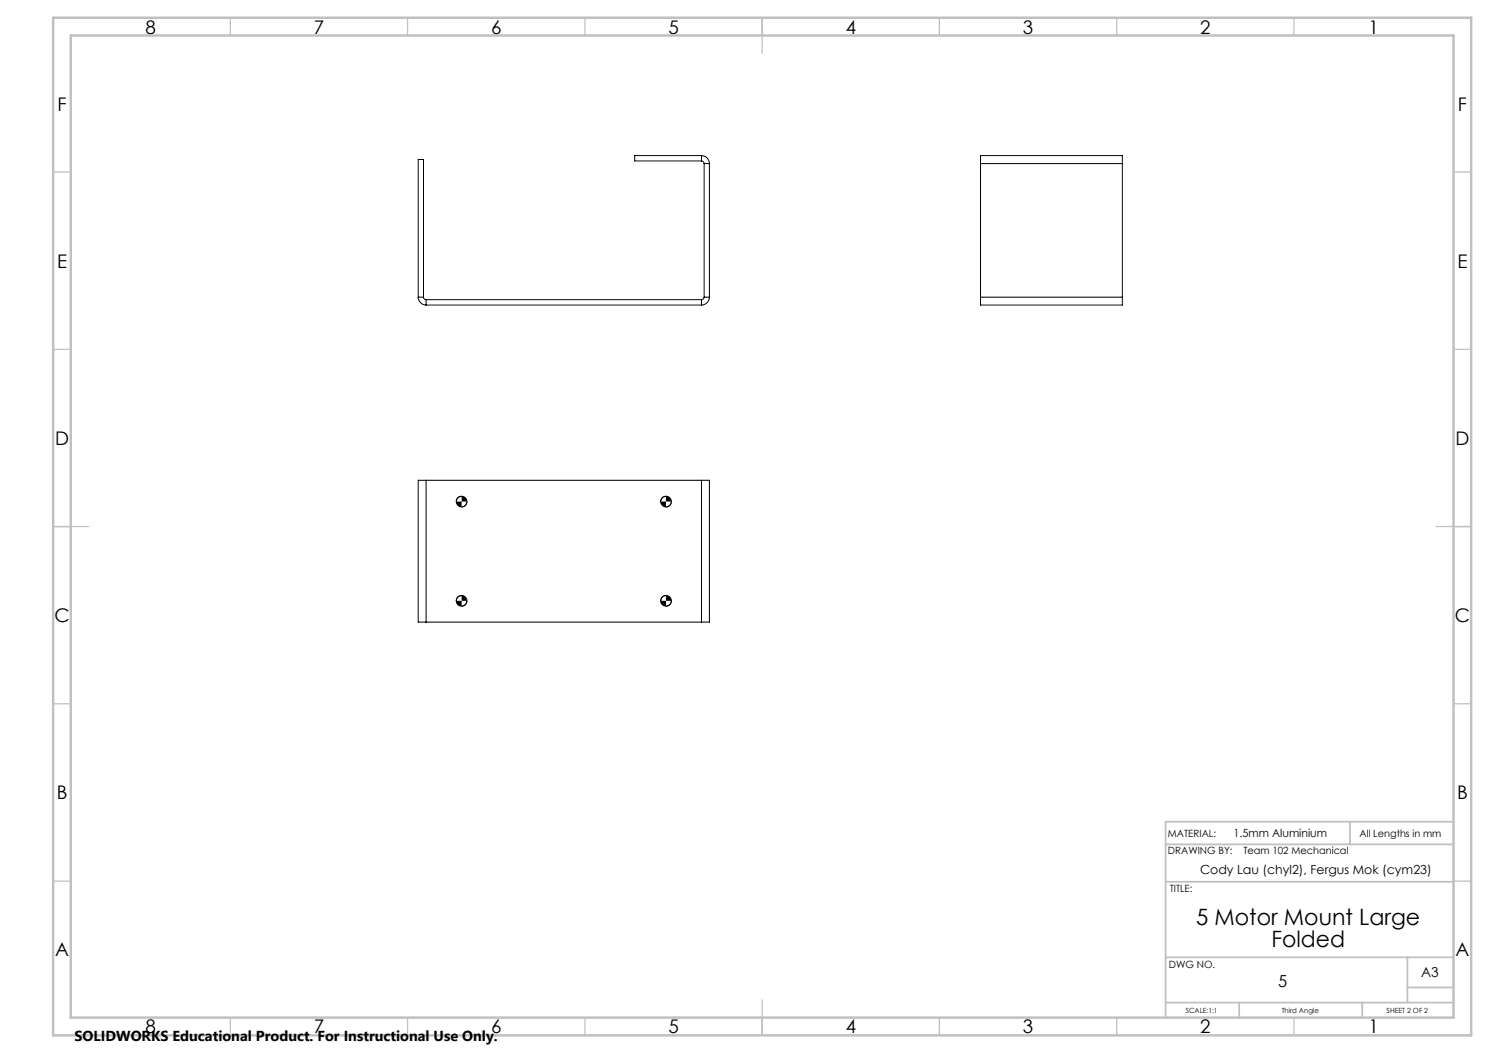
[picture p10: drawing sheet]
<svg xmlns="http://www.w3.org/2000/svg" width="420mm" height="297mm" viewBox="0 0 420 297" stroke-linecap="round" stroke-linejoin="round" font-family="sans-serif">
<g fill="none" stroke="#000" stroke-width=".28">
<path d="M197.9 43.9a2.23 2.23 0 0 1 2.2 2.2M197.9 45.4a.72 .72 0 0 1 .7 .7M197.9 43.9v1.5M197.9 43.9h-18.9v1.5h18.9M198.6 46.1v37.7M198.6 46.1h1.5M200.1 46.1v37.7M276.6 46.1v-2.2h40v2.2M276.6 46.1h40M276.6 46.1v37.7M316.6 46.1v37.7M118 83.8a2.23 2.23 0 0 0 2.2 2.2"/>
<path d="M118 83.8h1.5M118 83.8v-38.8h1.5v38.8M119.5 83.8a.72 .72 0 0 0 .7 .7M120.2 84.5v1.5M120.2 84.5h77.7M120.2 86h77.7M197.9 84.5v1.5M198.6 83.8a.72 .72 0 0 1-.7 .7M198.6 83.8h1.5M200.1 83.8a2.23 2.23 0 0 1-2.2 2.2M276.6 83.8v2.2h40v-2.2M276.6 83.8h40"/>
<path d="M120.2 135.5h-2.2v40h2.2M120.2 135.5v40M120.2 135.5h77.7M130.2 140l-1 .3-.5 1.2M187.9 140l-1.2 .5-.3 1M197.9 135.5h2.2v40h-2.2M197.9 135.5v40M131.7 141.5l-.4 1-1.1 .5M189.4 141.5l-.5 1.1-1 .4M120.2 175.5h77.7M130.2 168l-1 .3-.5 1.2M131.7 169.5l-.4 1-1.1 .5"/>
<path d="M187.9 168l-.6 .1-.6 .4-.3 1M189.4 169.5l-.5 1.1-1 .4"/>
<circle cx="130.2" cy="141.5" r="1.49"/>
<circle cx="187.9" cy="141.5" r="1.5"/>
<circle cx="130.2" cy="169.5" r="1.49"/>
<circle cx="187.9" cy="169.5" r="1.5"/>
</g>
<g fill="none" stroke="#c0c0c0" stroke-width=".35">
<path d="M65 5v5M115 5v5M165 5v5M215 5v10M265 5v5M315 5v5M365 5v5M15 48.5h5M410 48.5h5M15 98.5h5M410 98.5h5M15 148.5h10"/>
<path d="M405 148.5h10M15 198.5h5M410 198.5h5M15 248.5h5M410 248.5h5M65 287v5M115 287v5M165 287v5M215 282v10M265 287v5M315 287v5M365 287v5"/>
</g>
<path d="M328.8 238.2h81.2M380.8 231.8v6.4M410 231.8h-81.2v55.2M328.8 248.7h81.2M328.8 270h81.2M397 270v12.8M397 278.5h13M328.8 282.8h81.2M349.5 282.8v4.2M384.2 282.8v4.2" fill="none" stroke="#c0c0c0" stroke-width=".5"/>
<path d="M15 5h400v287h-400zM20 10h390v277h-390z" fill="none" stroke="#c0c0c0" stroke-width=".7"/>
<path d="M128.7 169.5l.5 1.1 1 .4v-1.5zM130.2 168v1.5h1.5l-.4-1-.6-.4zM128.7 141.5l.4 1 1.1 .5v-1.5zM130.2 140v1.5h1.5l-.5-1.2zM186.4 141.5l.3 1 1.2 .5v-1.5zM187.9 140v1.5h1.5l-.5-1.2zM186.4 169.5l.3 1 1.2 .5v-1.5zM187.9 168v1.5h1.5l-.5-1.2z" fill="#000"/>
<g font-size="6.3">
<text x="337.4" y="260.9">5 Motor Mount Large</text>
<text x="358.6" y="267.2">Folded</text>
</g>
<g font-size="5.3">
<text x="41" y="9.5">8</text>
<text x="88.5" y="9.5">7</text>
<text x="138.5" y="9.5">6</text>
<text x="188.5" y="9.5">5</text>
<text x="238.5" y="9.5">4</text>
<text x="288.5" y="9.5">3</text>
<text x="338.5" y="9.5">2</text>
<text x="386" y="9.5">1</text>
<text x="16.2" y="31.3">F</text>
<text x="411.2" y="31.3">F</text>
<text x="16.1" y="75.5">E</text>
<text x="411.1" y="75.5">E</text>
<text x="15.5" y="125.5">D</text>
<text x="410.5" y="125.5">D</text>
<text x="15.4" y="175.5">C</text>
<text x="410.4" y="175.5">C</text>
<text x="16" y="225.5">B</text>
<text x="411" y="225.5">B</text>
<text x="15.5" y="269.8">A</text>
<text x="410.5" y="269.8">A</text>
<text x="41" y="291.5">8</text>
<text x="88.5" y="291.5">7</text>
<text x="138.5" y="291.5">6</text>
<text x="188.5" y="291.5">5</text>
<text x="238.5" y="291.5">4</text>
<text x="288.5" y="291.5">3</text>
<text x="338.5" y="291.5">2</text>
<text x="386" y="291.5">1</text>
</g>
<text font-size="4.7" x="360.5" y="278.4">5</text>
<text font-size="4.1" x="21" y="293.7">SOLIDWORKS Educational Product. For Instructional Use Only.</text>
<text font-size="3.9" x="400.9" y="275.5">A3</text>
<text font-size="3.5" x="338.5" y="246.5">Cody Lau (chyl2), Fergus Mok (cym23)</text>
<text font-size="3.2" x="347.9" y="236.2">1.5mm Aluminium</text>
<g font-size="2.8">
<text x="329.4" y="236.2">MATERIAL:</text>
<text x="383.5" y="236.2">All Lengths in mm</text>
<text x="329.4" y="241">DRAWING BY:</text>
<text x="350.7" y="241">Team 102 Mechanical</text>
<text x="329.9" y="251.7">TITLE:</text>
<text x="329.7" y="272.9">DWG NO.</text>
</g>
<g font-size="2">
<text x="334.5" y="285.6">SCALE:1:1</text>
<text x="361.5" y="285.6">Third Angle</text>
<text x="391.1" y="285.6">SHEET 2 OF 2</text>
</g>
</svg>
